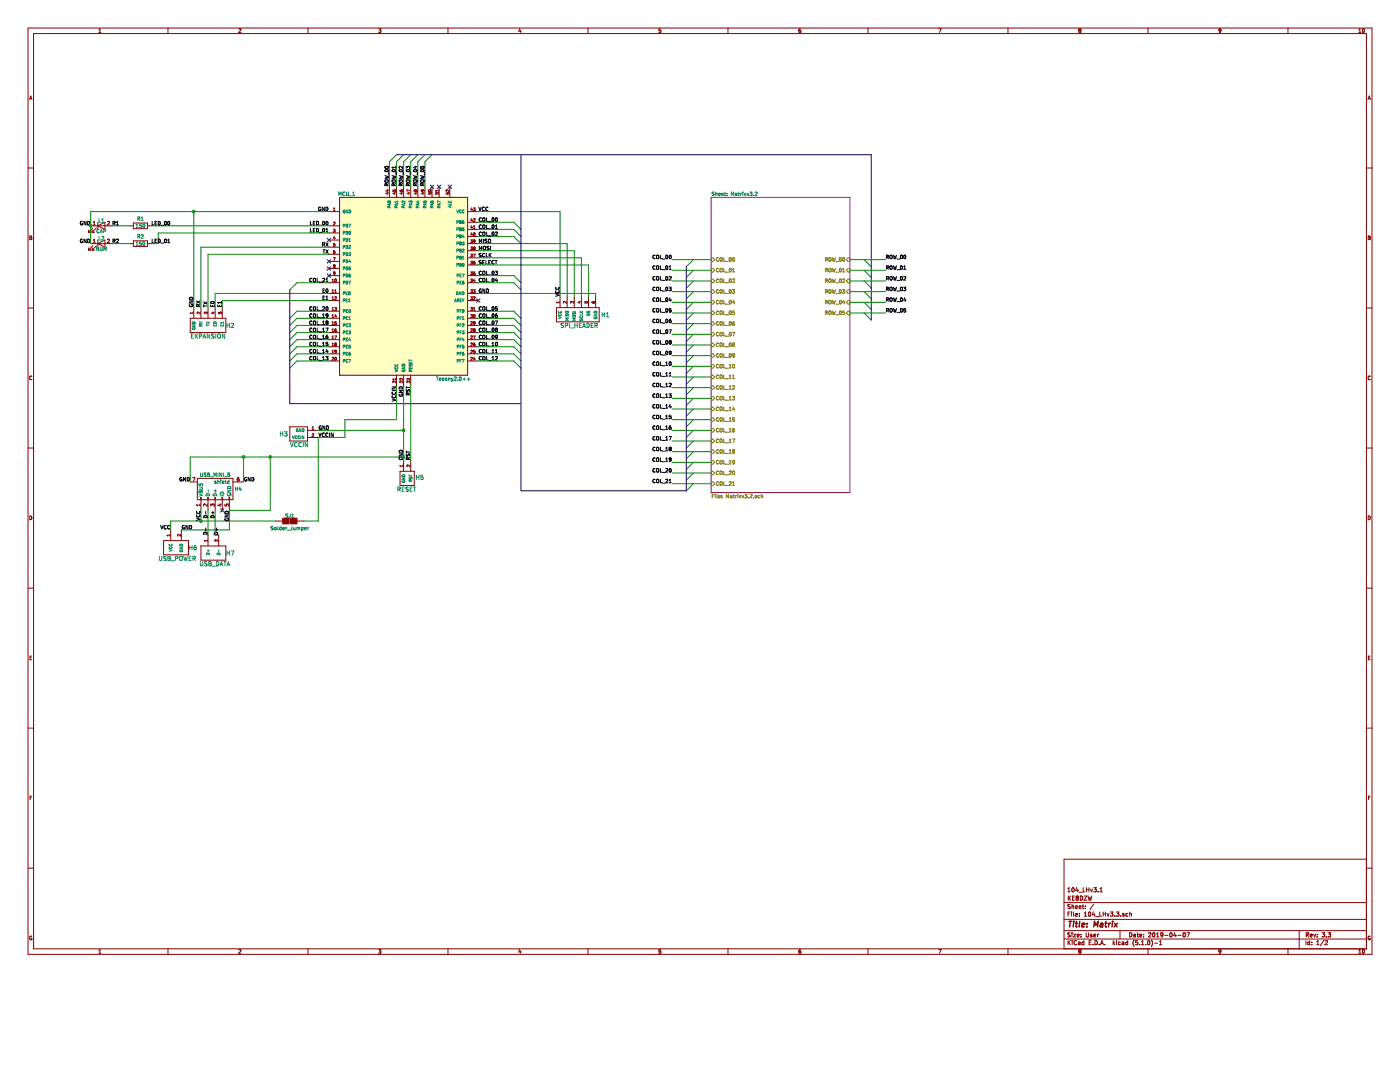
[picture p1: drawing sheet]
EESchema Schematic File Version 4
LIBS:104_LHv3.3-cache
EELAYER 29 0
EELAYER END
$Descr User 19685 13811
encoding utf-8
Sheet 1 2
Title "Matrix"
Date "2019-04-07"
Rev "3.3"
Comp "KE8DZW"
Comment1 "104_LHv3.1"
Comment2 ""
Comment3 ""
Comment4 ""
$EndDescr
$Comp
L teesny2.0++:Teesny2.0++ MCU_1
U 1 1
P 5675 4025
F 0 "MCU_1" H 4875 5325 50  0000 C CNN
F 1 "Teesny2.0++" H 6375 2725 50  0000 C CNN
F 2 "pcb:TEENSY2.0++" H 5675 4025 50  0001 C CIN
F 3 "" H 5675 4025 50  0000 C CNN
	1    5675 4025
	1    0    0    -1  
$EndComp
$Comp
L Headers:SERIAL_HEADER H2
U 1 1
P 2925 4725
F 0 "H2" H 3175 4875 60  0000 L CNN
F 1 "EXPANSION" H 2675 4725 60  0000 L CNN
F 2 "headers:Expansion" H 2925 4725 60  0001 C CNN
F 3 "" H 2925 4725 60  0001 C CNN
	1    2925 4725
	1    0    0    -1  
$EndComp
$Comp
L Headers:RST_HEADER H5
U 1 1
P 5725 6875
F 0 "H5" H 5839 7039 60  0000 L CNN
F 1 "RESET" H 5579 6873 60  0000 L CNN
F 2 "headers:Reset" H 5725 6875 60  0001 C CNN
F 3 "" H 5725 6875 60  0001 C CNN
	1    5725 6875
	1    0    0    -1  
$EndComp
$Comp
L Headers:VCCIN_HEADER H3
U 1 1
P 4075 6100
F 0 "H3" V 4075 5950 60  0000 L CNN
F 1 "VCCIN" V 4225 6100 60  0000 L CNN
F 2 "pcb:USB_VCCIN" H 4075 6100 60  0001 C CNN
F 3 "" H 4075 6100 60  0001 C CNN
	1    4075 6100
	0    1    1    0   
$EndComp
$Comp
L Headers:USB_OTG H4
U 1 1
P 3025 6875
F 0 "H4" H 3351 6877 50  0000 C CNN
F 1 "USB_MINI_B" H 3025 7075 50  0000 C CNN
F 2 "pcb:USB_Mini-B" V 2975 6775 50  0001 C CNN
F 3 "" V 2975 6775 50  0000 C CNN
	1    3025 6875
	1    0    0    -1  
$EndComp
$Comp
L THT_Components:Resistor R1
U 1 1
P 1975 3175
F 0 "R1" H 1975 3275 50  0000 C CNN
F 1 "150" H 1975 3175 50  0000 C CNN
F 2 "pcb:RESISTOR" V 1975 3245 50  0001 C CNN
F 3 "" V 1975 3175 50  0000 C CNN
	1    1975 3175
	1    0    0    -1  
$EndComp
$Comp
L THT_Components:Resistor R2
U 1 1
P 1975 3425
F 0 "R2" H 1975 3525 50  0000 C CNN
F 1 "150" H 1975 3425 50  0000 C CNN
F 2 "pcb:RESISTOR" V 1975 3495 50  0001 C CNN
F 3 "" V 1975 3425 50  0000 C CNN
	1    1975 3425
	1    0    0    -1  
$EndComp
Wire Wire Line
	4625 2975 2725 2975
Wire Wire Line
	1825 3175 1575 3175
Wire Wire Line
	1825 3425 1575 3425
Wire Wire Line
	2225 3275 2225 3425
Wire Wire Line
	2225 3425 2125 3425
Text Label 4625 3175 2    50   ~ 0
LED_00
Text Label 4625 3275 2    50   ~ 0
LED_01
Wire Wire Line
	4625 3475 2825 3475
Wire Wire Line
	4625 3575 2925 3575
Wire Wire Line
	2725 2975 2725 4325
Wire Wire Line
	2825 3475 2825 4325
Wire Wire Line
	2925 3575 2925 4325
Wire Wire Line
	4625 4125 3025 4125
Wire Wire Line
	3025 4125 3025 4325
Wire Wire Line
	4625 4225 3125 4225
Wire Wire Line
	3125 4225 3125 4325
NoConn ~ 4625 3675
NoConn ~ 4625 3775
NoConn ~ 4625 3875
Wire Wire Line
	4625 3975 4175 3975
Wire Wire Line
	4625 4375 4175 4375
Wire Wire Line
	4625 4475 4175 4475
Wire Wire Line
	4625 4575 4175 4575
Wire Wire Line
	4625 4675 4175 4675
Wire Wire Line
	4625 4775 4175 4775
Wire Wire Line
	4625 4875 4175 4875
Wire Wire Line
	4625 4975 4175 4975
Text Label 4625 3975 2    50   ~ 0
COL_21
Text Label 4625 4375 2    50   ~ 0
COL_20
Text Label 4625 4475 2    50   ~ 0
COL_19
Text Label 4625 4575 2    50   ~ 0
COL_18
Text Label 4625 4675 2    50   ~ 0
COL_17
Text Label 4625 4775 2    50   ~ 0
COL_16
Text Label 4625 4875 2    50   ~ 0
COL_15
Text Label 4625 4975 2    50   ~ 0
COL_14
Text Label 4625 5075 2    50   ~ 0
COL_13
NoConn ~ 6075 2625
NoConn ~ 6175 2625
NoConn ~ 6325 2625
Wire Wire Line
	5475 2625 5475 2275
Wire Wire Line
	5575 2625 5575 2275
Wire Wire Line
	5775 2625 5775 2275
Wire Wire Line
	5875 2625 5875 2275
Wire Wire Line
	5975 2625 5975 2275
Entry Wire Line
	5475 2275 5575 2175
Entry Wire Line
	5575 2275 5675 2175
Entry Wire Line
	5675 2275 5775 2175
Entry Wire Line
	5775 2275 5875 2175
Entry Wire Line
	5875 2275 5975 2175
Entry Wire Line
	5975 2275 6075 2175
Entry Wire Line
	4175 3975 4075 4075
Entry Wire Line
	4175 4375 4075 4475
Entry Wire Line
	4075 4575 4175 4475
Entry Wire Line
	4075 4675 4175 4575
Entry Wire Line
	4075 4775 4175 4675
Entry Wire Line
	4075 4875 4175 4775
Entry Wire Line
	4175 4875 4075 4975
Entry Wire Line
	4075 5075 4175 4975
Wire Wire Line
	2725 2975 1275 2975
Connection ~ 2725 2975
Wire Wire Line
	4625 3175 2125 3175
Wire Wire Line
	4625 3275 2225 3275
NoConn ~ 4625 3375
NoConn ~ 6725 4225
Wire Wire Line
	6725 3325 7225 3325
Wire Wire Line
	6725 3225 7225 3225
Wire Wire Line
	6725 3125 7225 3125
Entry Wire Line
	7225 3125 7325 3225
Entry Wire Line
	7225 3225 7325 3325
Entry Wire Line
	7225 3325 7325 3425
Entry Wire Line
	7225 3975 7325 4075
Entry Wire Line
	7225 4375 7325 4475
Entry Wire Line
	7225 4475 7325 4575
Entry Wire Line
	7225 4575 7325 4675
Entry Wire Line
	7225 4675 7325 4775
Entry Wire Line
	7225 4775 7325 4875
Entry Wire Line
	7225 4875 7325 4975
Entry Wire Line
	7225 4975 7325 5075
Entry Wire Line
	7225 5075 7325 5175
Text Label 6725 5075 0    50   ~ 0
COL_12
Text Label 6725 4975 0    50   ~ 0
COL_11
Text Label 6725 4875 0    50   ~ 0
COL_10
Text Label 6725 4775 0    50   ~ 0
COL_09
Text Label 6725 4675 0    50   ~ 0
COL_08
Text Label 6725 4575 0    50   ~ 0
COL_07
Text Label 6725 4475 0    50   ~ 0
COL_06
Text Label 6725 4375 0    50   ~ 0
COL_05
Text Label 6725 3975 0    50   ~ 0
COL_04
Text Label 6725 3325 0    50   ~ 0
COL_02
Text Label 6725 3225 0    50   ~ 0
COL_01
Text Label 6725 3425 0    50   ~ 0
MISO
Text Label 6725 3525 0    50   ~ 0
MOSI
Text Label 6725 3625 0    50   ~ 0
SCLK
Text Label 6725 3725 0    50   ~ 0
SELECT
Text Label 6725 4125 0    50   ~ 0
GND
Wire Wire Line
	2825 7175 2825 7325
Wire Wire Line
	3225 7175 3225 7450
NoConn ~ 3125 7175
Wire Wire Line
	3875 7325 2825 7325
Wire Wire Line
	5775 5425 5775 6475
Wire Wire Line
	3425 6425 3425 6775
Wire Wire Line
	6725 3975 7225 3975
Wire Wire Line
	6725 4375 7225 4375
Wire Wire Line
	6725 4475 7225 4475
Wire Wire Line
	6725 4575 7225 4575
Wire Wire Line
	6725 4675 7225 4675
Wire Wire Line
	6725 4775 7225 4775
Wire Wire Line
	6725 4875 7225 4875
Wire Wire Line
	6725 4975 7225 4975
Wire Wire Line
	6725 5075 7225 5075
Wire Bus Line
	4075 5675 7325 5675
Text Label 5475 2625 1    50   ~ 0
ROW_00
Text Label 5575 2625 1    50   ~ 0
ROW_01
Text Label 5775 2625 1    50   ~ 0
ROW_03
Text Label 5875 2625 1    50   ~ 0
ROW_04
Text Label 5975 2625 1    50   ~ 0
ROW_05
Text Label 4625 2975 2    50   ~ 0
GND
Wire Wire Line
	4625 5075 4175 5075
Entry Wire Line
	4075 5175 4175 5075
Entry Wire Line
	9650 3750 9750 3650
Entry Wire Line
	9650 3900 9750 3800
Entry Wire Line
	9650 4050 9750 3950
Entry Wire Line
	9650 4200 9750 4100
Entry Wire Line
	9650 4350 9750 4250
Entry Wire Line
	9650 4500 9750 4400
Entry Wire Line
	9650 4650 9750 4550
Entry Wire Line
	9650 4800 9750 4700
Entry Wire Line
	9650 4950 9750 4850
Entry Wire Line
	9650 5100 9750 5000
Entry Wire Line
	9650 5250 9750 5150
Entry Wire Line
	9650 5400 9750 5300
Entry Wire Line
	9650 5550 9750 5450
Entry Wire Line
	9650 5700 9750 5600
Entry Wire Line
	9650 5850 9750 5750
Entry Wire Line
	9650 6000 9750 5900
Entry Wire Line
	9650 6150 9750 6050
Entry Wire Line
	9650 6300 9750 6200
Entry Wire Line
	9650 6450 9750 6350
Entry Wire Line
	9650 6600 9750 6500
Entry Wire Line
	9650 6750 9750 6650
Entry Wire Line
	9650 6900 9750 6800
Wire Bus Line
	9650 6900 7325 6900
Entry Wire Line
	12150 3650 12250 3750
Entry Wire Line
	12150 3800 12250 3900
Entry Wire Line
	12150 3950 12250 4050
Entry Wire Line
	12150 4100 12250 4200
Entry Wire Line
	12150 4250 12250 4350
Entry Wire Line
	12150 4400 12250 4500
Text Label 6725 3875 0    50   ~ 0
COL_03
Entry Wire Line
	7225 3875 7325 3975
Wire Wire Line
	6725 3875 7225 3875
Wire Wire Line
	6725 3625 8175 3625
Wire Wire Line
	6725 3525 8075 3525
Wire Wire Line
	6725 2975 7875 2975
Wire Wire Line
	8375 4125 8375 4175
Wire Wire Line
	6725 4125 8375 4125
Wire Wire Line
	8275 3725 8275 4175
Wire Wire Line
	8175 3625 8175 4175
Wire Wire Line
	8075 3525 8075 4175
Wire Wire Line
	7975 3425 7975 4175
Wire Wire Line
	7875 2975 7875 4175
Wire Wire Line
	6725 3725 8275 3725
Text Label 9450 3650 2    50   ~ 0
COL_00
Text Label 9450 3800 2    50   ~ 0
COL_01
Text Label 9450 3950 2    50   ~ 0
COL_02
Text Label 5675 5425 3    50   ~ 0
GND
Text Label 5775 5425 3    50   ~ 0
RST
Text Label 9450 4100 2    50   ~ 0
COL_03
Text Label 9450 4250 2    50   ~ 0
COL_04
Text Label 9450 4400 2    50   ~ 0
COL_05
Text Label 9450 4550 2    50   ~ 0
COL_06
Text Label 9450 4700 2    50   ~ 0
COL_07
Text Label 9450 4850 2    50   ~ 0
COL_08
Text Label 9450 5000 2    50   ~ 0
COL_09
Text Label 9450 5150 2    50   ~ 0
COL_10
Text Label 9450 5300 2    50   ~ 0
COL_11
Text Label 9450 5450 2    50   ~ 0
COL_12
Text Label 9450 5600 2    50   ~ 0
COL_13
Text Label 9450 5750 2    50   ~ 0
COL_14
Text Label 9450 5900 2    50   ~ 0
COL_15
Text Label 9450 6050 2    50   ~ 0
COL_16
Text Label 9450 6200 2    50   ~ 0
COL_17
Text Label 9450 6350 2    50   ~ 0
COL_18
Text Label 9450 6500 2    50   ~ 0
COL_19
Text Label 9450 6650 2    50   ~ 0
COL_20
Text Label 9450 6800 2    50   ~ 0
COL_21
Text Label 12450 3650 0    50   ~ 0
ROW_00
Text Label 12450 3800 0    50   ~ 0
ROW_01
Text Label 12450 3950 0    50   ~ 0
ROW_02
Text Label 12450 4100 0    50   ~ 0
ROW_03
Text Label 12450 4250 0    50   ~ 0
ROW_04
Text Label 12450 4400 0    50   ~ 0
ROW_05
Text Label 6725 2975 0    50   ~ 0
VCC
Text Label 3425 6775 0    50   ~ 0
GND
Wire Wire Line
	5675 5425 5675 6050
Wire Wire Line
	4475 6050 5675 6050
Connection ~ 5675 6050
Wire Wire Line
	5675 6050 5675 6425
Wire Wire Line
	4475 7325 4275 7325
Wire Wire Line
	4475 6150 4475 7325
Wire Wire Line
	5575 5425 5575 5900
Wire Wire Line
	5575 5900 4850 5900
Wire Wire Line
	4850 5900 4850 6150
Wire Wire Line
	4850 6150 4475 6150
Wire Wire Line
	3425 6425 3800 6425
Connection ~ 5675 6425
Wire Wire Line
	5675 6425 5675 6475
Text Label 6725 3125 0    50   ~ 0
COL_00
Wire Wire Line
	5675 2625 5675 2275
Text Label 5675 2625 1    50   ~ 0
ROW_02
Text Label 2550 7450 0    50   ~ 0
GND
Wire Wire Line
	3800 7175 3800 6425
Connection ~ 3800 6425
Wire Wire Line
	3800 6425 5675 6425
Text Label 3225 7175 3    50   ~ 0
GND
Text Label 7875 4175 1    50   ~ 0
VCC
Wire Wire Line
	3225 7175 3800 7175
$Comp
L Headers:Solder_Jumper SJ1
U 1 1
P 4075 7325
F 0 "SJ1" H 4075 7400 50  0000 C CNN
F 1 "Solder_Jumper" H 4075 7225 50  0000 C CNN
F 2 "pcb:USB_Jumper.1.70x2.0mm" H 4075 7025 50  0001 C CNN
F 3 "" V 4075 7325 50  0001 C CNN
	1    4075 7325
	1    0    0    -1  
$EndComp
Text Label 1575 3175 0    50   ~ 0
R1
Text Label 1575 3425 0    50   ~ 0
R2
$Comp
L Headers:SPI_HEADER H1
U 1 1
P 8075 4575
F 0 "H1" H 8450 4725 60  0000 L CNN
F 1 "SPI_HEADER" H 7875 4575 60  0000 L CNN
F 2 "headers:SPI" H 8075 4575 60  0001 C CNN
F 3 "" H 8075 4575 60  0001 C CNN
	1    8075 4575
	1    0    0    -1  
$EndComp
Wire Wire Line
	2825 7325 2400 7325
Wire Wire Line
	2400 7325 2400 7450
Connection ~ 2825 7325
Wire Wire Line
	2550 7450 3225 7450
Wire Wire Line
	2925 7175 2925 7525
Wire Wire Line
	3025 7525 3075 7525
$Sheet
S 10000 2775 1950 4150
U 5DA48AD1
F0 "Matrixv3.2" 50
F1 "Matrixv3.2.sch" 50
F2 "COL_21" I L 10000 6800 50 
F3 "COL_20" I L 10000 6650 50 
F4 "COL_19" I L 10000 6500 50 
F5 "COL_18" I L 10000 6350 50 
F6 "COL_17" I L 10000 6200 50 
F7 "COL_16" I L 10000 6050 50 
F8 "COL_15" I L 10000 5900 50 
F9 "COL_14" I L 10000 5750 50 
F10 "COL_13" I L 10000 5600 50 
F11 "COL_12" I L 10000 5450 50 
F12 "COL_11" I L 10000 5300 50 
F13 "COL_10" I L 10000 5150 50 
F14 "COL_09" I L 10000 5000 50 
F15 "COL_08" I L 10000 4850 50 
F16 "COL_07" I L 10000 4700 50 
F17 "COL_06" I L 10000 4550 50 
F18 "COL_05" I L 10000 4400 50 
F19 "COL_04" I L 10000 4250 50 
F20 "COL_03" I L 10000 4100 50 
F21 "COL_02" I L 10000 3950 50 
F22 "COL_01" I L 10000 3800 50 
F23 "ROW_05" I R 11950 4400 50 
F24 "ROW_04" I R 11950 4250 50 
F25 "ROW_03" I R 11950 4100 50 
F26 "ROW_02" I R 11950 3950 50 
F27 "ROW_01" I R 11950 3800 50 
F28 "ROW_00" I R 11950 3650 50 
F29 "COL_00" I L 10000 3650 50 
$EndSheet
$Comp
L THT_Components:LED L1
U 1 1
P 1425 3175
F 0 "L1" H 1425 3250 50  0000 C CNN
F 1 "CAP" H 1425 3100 50  0000 C CNN
F 2 "pcb:LED_D3.0mm_FlatTop" H 1425 2925 50  0001 C CNN
F 3 "" H 1425 3175 50  0001 C CNN
	1    1425 3175
	1    0    0    -1  
$EndComp
$Comp
L THT_Components:LED L2
U 1 1
P 1425 3425
F 0 "L2" H 1425 3500 50  0000 C CNN
F 1 "NUM" H 1425 3350 50  0000 C CNN
F 2 "pcb:LED_D3.0mm_FlatTop" H 1425 3175 50  0001 C CNN
F 3 "" H 1425 3425 50  0001 C CNN
	1    1425 3425
	1    0    0    -1  
$EndComp
Text Label 4625 3475 2    50   ~ 0
RX
Text Label 4625 3575 2    50   ~ 0
TX
Text Label 2825 4325 1    50   ~ 0
RX
Text Label 2925 4325 1    50   ~ 0
TX
Text Label 3025 4325 1    50   ~ 0
E0
Text Label 3125 4325 1    50   ~ 0
E1
Text Label 2725 4325 1    50   ~ 0
GND
Text Label 4625 4125 2    50   ~ 0
E0
Text Label 4625 4225 2    50   ~ 0
E1
Text Label 5575 5425 3    50   ~ 0
VCCIN
Text Label 4475 6150 0    50   ~ 0
VCCIN
Text Label 4475 6050 0    50   ~ 0
GND
Text Label 5675 6475 1    50   ~ 0
GND
Text Label 5775 6475 1    50   ~ 0
RST
Text Label 3025 7175 3    50   ~ 0
D+
Text Label 2925 7175 3    50   ~ 0
D-
Text Label 2925 7525 1    50   ~ 0
D-
Text Label 3075 7525 1    50   ~ 0
D+
Text Label 2400 7450 2    50   ~ 0
VCC
$Comp
L usb_data:USB_DATA H7
U 1 1
P 3125 7875
F 0 "H7" H 3175 7975 60  0000 L CNN
F 1 "USB_DATA" H 2800 7825 60  0000 L CNN
F 2 "headers:USB_Data" H 2675 8125 60  0001 C CNN
F 3 "" H 2675 8125 60  0001 C CNN
	1    3125 7875
	1    0    0    -1  
$EndComp
$Comp
L usb_power:USB_POWER H6
U 1 1
P 2600 7800
F 0 "H6" H 2650 7900 60  0000 L CNN
F 1 "USB_POWER" H 2225 7750 60  0000 L CNN
F 2 "headers:USB_Power" H 2150 8050 60  0001 C CNN
F 3 "" H 2150 8050 60  0001 C CNN
	1    2600 7800
	1    0    0    -1  
$EndComp
Text Label 2825 7175 3    50   ~ 0
VCC
Wire Wire Line
	3025 7525 3025 7175
Wire Wire Line
	3425 6425 2675 6425
Wire Wire Line
	2675 6425 2675 6775
Connection ~ 3425 6425
Text Label 2675 6775 2    50   ~ 0
GND
Text Label 1275 3425 2    50   ~ 0
GND
Text Label 1275 3175 2    50   ~ 0
GND
Text Label 2125 3175 0    50   ~ 0
LED_00
Text Label 2125 3425 0    50   ~ 0
LED_01
Wire Wire Line
	9450 3800 10000 3800
Wire Wire Line
	9450 3950 10000 3950
Wire Wire Line
	9450 4100 10000 4100
Wire Wire Line
	9450 4250 10000 4250
Wire Wire Line
	9450 4400 10000 4400
Wire Wire Line
	9450 4550 10000 4550
Wire Wire Line
	9450 4700 10000 4700
Wire Wire Line
	9450 4850 10000 4850
Wire Wire Line
	9450 5000 10000 5000
Wire Wire Line
	9450 5150 10000 5150
Wire Wire Line
	9450 5300 10000 5300
Wire Wire Line
	9450 5450 10000 5450
Wire Wire Line
	9450 5600 10000 5600
Wire Wire Line
	9450 5750 10000 5750
Wire Wire Line
	9450 5900 10000 5900
Wire Wire Line
	9450 6050 10000 6050
Wire Wire Line
	9450 6200 10000 6200
Wire Wire Line
	9450 6350 10000 6350
Wire Wire Line
	9450 6500 10000 6500
Wire Wire Line
	9450 6650 10000 6650
Wire Bus Line
	12250 2175 12250 4500
Wire Wire Line
	1275 2975 1275 3175
Connection ~ 1275 3175
Wire Wire Line
	1275 3175 1275 3425
Wire Wire Line
	11950 4400 12450 4400
Wire Wire Line
	11950 4250 12450 4250
Wire Wire Line
	11950 4100 12450 4100
Wire Wire Line
	11950 3950 12450 3950
Wire Wire Line
	11950 3800 12450 3800
Wire Wire Line
	11950 3650 12450 3650
Wire Wire Line
	9450 6800 10000 6800
Wire Wire Line
	9450 3650 10000 3650
Wire Wire Line
	6725 3425 7975 3425
Wire Bus Line
	5575 2175 12250 2175
Wire Bus Line
	4075 4075 4075 5675
Wire Bus Line
	7325 2175 7325 6900
Wire Bus Line
	9650 3750 9650 6900
$EndSCHEMATC
